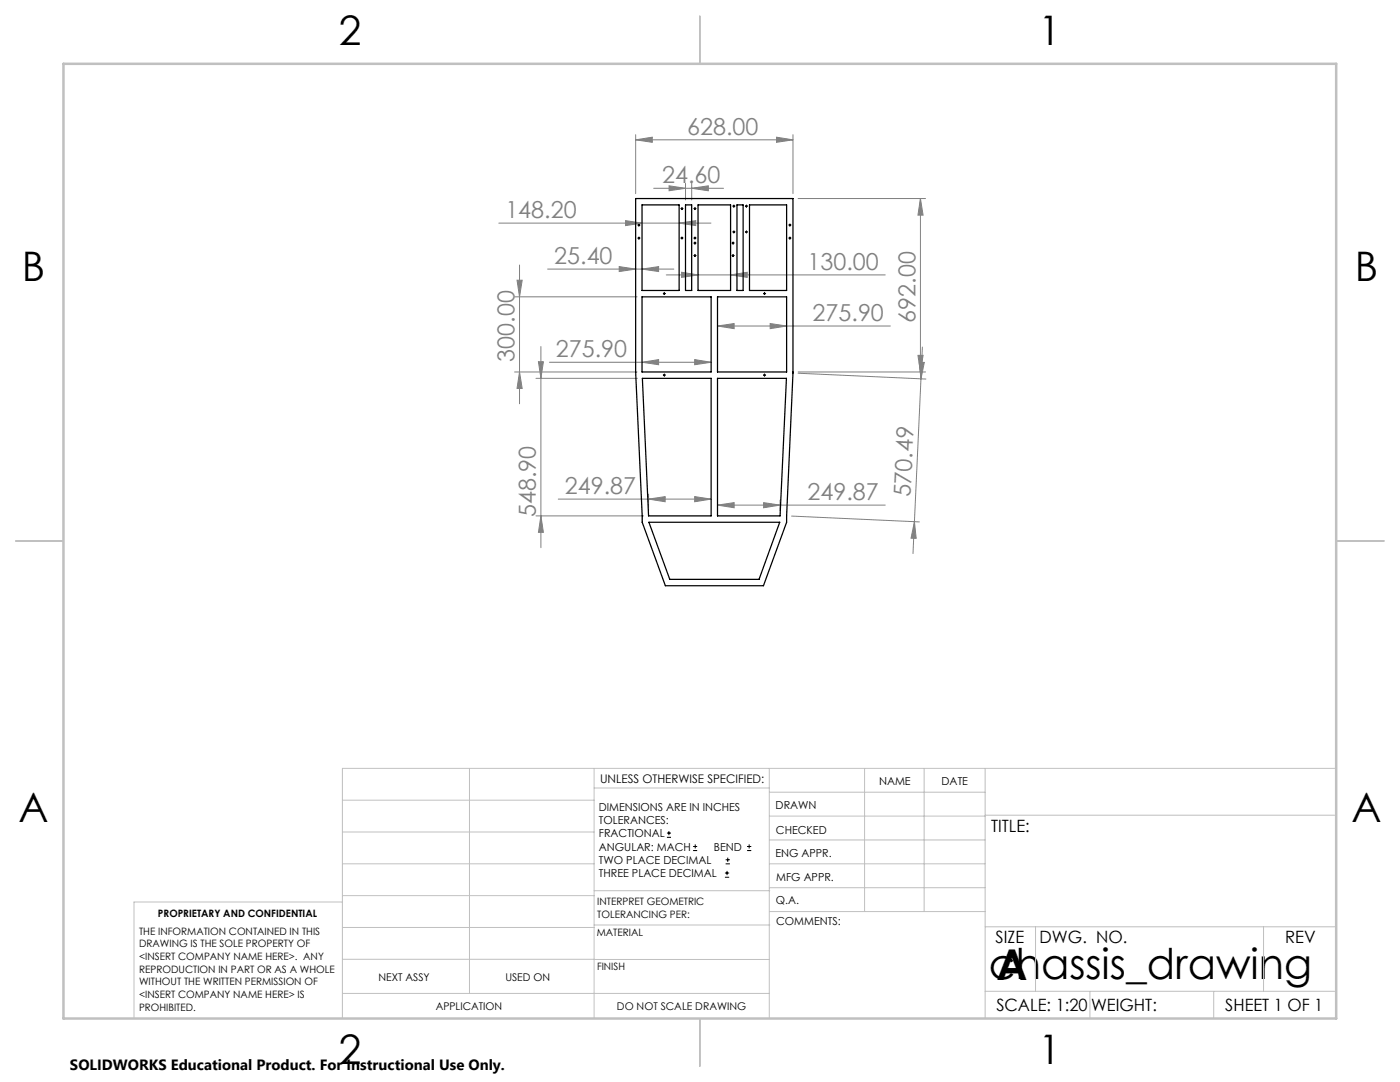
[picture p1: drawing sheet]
<svg xmlns="http://www.w3.org/2000/svg" width="279mm" height="216mm" viewBox="0 0 279 216" stroke-linecap="round" stroke-linejoin="round" font-family="sans-serif">
<g fill="none" stroke="#000" stroke-width=".2">
<path d="M127.4 44.9h.2M127.4 47.5h.2M127.5 44.8v.2M127.5 47.4v.2M132.4 58.6h.3M132.6 58.5v.2M136 47.5h.2M136 41.6h.2M136.1 41.5v.3M136.1 47.4v.2M138.6 47.5h.2M138.6 41.6h.2"/>
<path d="M138.6 51h.2M138.6 48.5h.2M138.7 41.5v.3M138.7 47.4v.2M138.7 48.4v.2M138.7 50.9v.2M146.2 51h.2M146.2 48.5h.2M146.3 48.4v.2M146.3 50.9v.2M146.3 41.1h.3M146.3 46.3h.3"/>
<path d="M146.4 41v.3M146.4 46.2v.2M148.8 41.1h.3M148.8 46.3h.3M148.9 41v.3M148.9 46.2v.2M152.4 58.6h.3M152.6 58.5v.2M157.5 44.9h.3M157.5 47.5h.3M157.6 44.8v.2M157.6 47.4v.2"/>
<path d="M132.4 74.9h.3M132.6 74.7v.3M152.4 74.9h.3M152.6 74.7v.3M133.1 167.1h.8M133.1 166.2h.8M133.5 165.8v.9M138.3 169.7h.8M138.3 168.9h.8M138.7 168.5v.8M144.7 175h.8M144.7 174.2h.8"/>
<path d="M144.8 172.4h.9M144.8 171.6h.9M145.1 173.8v.8M145.2 171.1v.9M149.1 169.7h.8M149.1 168.9h.8M149.5 168.5v.8"/>
</g>
<g fill="none" stroke="#808080" stroke-width=".2">
<path d="M126.9 27.9l3.3-.5v1zM126.9 26.9v11.7M126.9 27.9h31.4M130.5 37.6h13.9M133.5 37.1l3.3 .5-3.3 .5zM136.8 36.6v3.3M138 37.6l3.4-.5v1zM138 36.6v3.3M155 27.4l3.3 .5-3.3 .5zM158.3 26.9v11.7M159.3 39.6h25.4M183.7 39.6v34.6"/>
<path d="M183.7 39.6l.5 3.3h-1zM99.6 44.5h42.3M102.7 59.2h24.4M103.2 55.9h1l-.5 3.3zM103.7 52.9v27.7M109.3 53.7h25.2M123.6 53.2l3.3 .5-3.3 .5zM124.8 44l3.3 .5-3.3 .5zM128.1 53.7l3.3-.5v1zM133 54.9h43.7M135.5 44.5l3.4-.5v1zM136 54.3l3.3 .6-3.3 .5z"/>
<path d="M145.8 54.9l3.3-.6v1.1zM102.7 74.2h24.4M103.7 74.2l.5 3.3h-1zM107 75.5h20.2M107.5 72.2h.9l-.4 3.3zM107.9 69.1v40.2M109.6 72.3h32.3M128.1 72.3l3.3-.5v1zM138.6 71.8l3.3 .5-3.3 .5zM143.2 65.1l3.3-.5v1zM143.2 65.1h34.5M153.7 64.6l3.3 .5-3.3 .5z"/>
<path d="M159.3 74.5l25.5 1.1M159.3 74.2h25.4M183.2 70.9h1l-.5 3.3zM183.4 72.3h1.1l-.7 3.3zM184.1 69.3l-1.9 41.2M111.4 99.6h30.5M129.4 99.6l3.4-.5v1zM129.4 98.6v3.3M138.6 99.1l3.3 .5-3.3 .5zM155.7 99.8v2.1M107 102.9h21.4M108 102.9l.4 3.3h-.9z"/>
<path d="M143.2 100.8l3.3-.5v1zM143.2 100.8h33.5M152.4 100.3l3.3 .5-3.3 .5zM158 103l25.5 1.1M182.5 104.1l.3 3.3h-1z"/>
</g>
<g fill="none" stroke="#000" stroke-width=".2" stroke-dasharray="15.2 1.3 1.3 1.3">
<path d="M127.4 47.5h-.1M127.4 44.9h-.1M127.5 47.4v-.1M127.5 47.6v.1M127.5 44.8v-.1M127.5 45v.1M127.6 47.5h.1M127.6 44.9h.1M132.5 58.6h-.1M132.6 58.4v-.1M132.6 58.7v.1M132.7 58.6h.1"/>
<path d="M136 47.5h-.1M136 41.6h-.1M136.1 47.4v-.1M136.1 47.6v.1M136.1 41.5v-.1M136.1 41.7v.1M136.2 47.5h.1M136.2 41.6h.1M138.6 51h-.1M138.6 48.5h-.1M138.6 47.5h-.1M138.6 41.6h-.1"/>
<path d="M138.7 50.9v-.1M138.7 51.1v.1M138.7 48.4v-.1M138.7 48.6v.1M138.7 47.4v-.1M138.7 47.6v.1M138.7 41.5v-.1M138.7 41.7v.1M138.8 51h.1M138.8 48.5h.1M138.8 47.5h.1M138.8 41.6h.1"/>
<path d="M146.2 48.5h-.1M146.2 51h-.1M146.3 48.4v-.1M146.3 48.6v.1M146.3 50.9v-.1M146.3 51.1v.1M146.3 41.1h-.1M146.3 46.3h-.1M146.4 48.5h.1M146.4 51h.1M146.5 41v-.1M146.5 41.2v.1"/>
<path d="M146.5 46.1v-.1M146.5 46.4v.1M146.6 41.1h.1M146.6 46.3h.1M148.8 46.3h-.1M148.8 41.1h-.1M149 46.1v-.1M149 46.4v.1M149 41v-.1M149 41.2v.1M149.1 46.3h.1M149.1 41.1h.1"/>
<path d="M152.5 58.6h-.1M152.6 58.4v-.1M152.6 58.7v.1M152.7 58.6h.1M157.5 44.9h-.1M157.5 47.5h-.1M157.7 44.8v-.1M157.7 45v.1M157.7 47.4v-.1M157.7 47.6v.1M157.8 44.9h.1M157.8 47.5h.1"/>
<path d="M132.5 74.8h-.1M132.6 74.7v-.1M132.6 75v.1M132.7 74.8h.1M152.5 74.8h-.1M152.6 74.7v-.1M152.6 75v.1M152.7 74.8h.1"/>
</g>
<g fill="none" stroke="#c0c0c0" stroke-width=".2">
<path d="M68.3 159.7h50.3M93.7 153.3v44.9M118.6 153.3v49.9M118.6 157.2h34.9M153.5 153.3v49.9M153.5 158.1h43.1M172.5 153.3v28.6M184.4 153.3v28.6M196.6 153.3v49.9M266.7 153.3h-198.4v49.9M68.3 178.7h50.3M68.3 172.4h50.3"/>
<path d="M68.3 166h50.3M68.3 180h-41.6v23.2M118.6 177.7h35M153.5 167.6h43.1M153.5 162.8h43.1M153.5 172.4h43.1M153.5 177.1h43.1M196.6 162.7h70.1M68.3 198.2h85.2M68.3 191.4l85.2 .1M68.3 185.1h50.3M118.6 184.6h35"/>
<path d="M153.6 181.9h43M196.6 197.8h70.1M196.6 184.9h70.1M206.7 184.9v12.9M217.5 197.8v5.4M242.2 197.8v5.4M252.2 184.9v12.9"/>
</g>
<path d="M139.7 3.2v9.5M3.1 107.9h9.6M266.7 107.9h9.5M139.7 203.2v9.6" fill="none" stroke="#c0c0c0" stroke-width=".25"/>
<path d="M12.7 12.7h254v190.5h-254z" fill="none" stroke="#c0c0c0" stroke-width=".5"/>
<g fill="#808080">
<path d="M155 27.4l3.3 .5-3.3 .5zM126.9 27.9l3.3-.5v1zM145.8 54.9l3.3-.6v1.1zM136 54.3l3.3 .6-3.3 .5z"/>
<path d="M133.5 37.1l3.3 .5-3.3 .5zM138 37.6l3.4-.5v1zM143.2 100.8l3.3-.5v1zM152.4 100.3l3.3 .5-3.3 .5zM129.4 99.6l3.4-.5v1zM138.6 99.1l3.3 .5-3.3 .5z"/>
<path d="M123.6 53.2l3.3 .5-3.3 .5zM128.1 53.7l3.3-.5v1z"/>
<path d="M128.1 72.3l3.3-.5v1zM138.6 71.8l3.3 .5-3.3 .5z"/>
<path d="M135.5 44.5l3.4-.5v1zM124.8 44l3.3 .5-3.3 .5zM153.7 64.6l3.3 .5-3.3 .5zM143.2 65.1l3.3-.5v1z"/>
<path d="M182.5 104.1l.3 3.3h-1zM183.4 72.3h1.1l-.7 3.3z"/>
<path d="M183.2 70.9h1l-.5 3.3zM183.7 39.6l.5 3.3h-1zM103.7 74.2l.5 3.3h-1zM103.2 55.9h1l-.5 3.3zM108 102.9l.4 3.3h-.9zM107.5 72.2h.9l-.4 3.3z"/>
</g>
<g fill="none" stroke="#000" stroke-width=".25">
<path d="M126.9 39.6h31.4v34.8l-1.3 29.8-4.6 12.7h-19.6l-4.6-12.7-1.3-29.9zM128.1 59.2h13.8v15h-13.8zM128.1 40.9h7.4v17.1h-7.4zM136 47.4l.2 .2h-.2zM136 41.6h.2l-.1 .1zM136.8 40.9h1.2v17.1h-1.2zM139.3 40.9h6.5v17.1h-6.5zM143.2 59.2h13.8v15h-13.8zM147.1 40.9h1.2v17.1h-1.2zM149.6 40.9h7.4v17.1h-7.4zM152.5 58.5h.1v.2zM128.2 75.5h13.7v27.4h-12.5z"/>
<path d="M143.2 75.5h13.8l-1.3 27.4h-12.5zM129.5 104.2h26.1l-4.1 11.4h-17.8z"/>
<circle cx="127.5" cy="47.5" r=".11"/>
<circle cx="127.5" cy="44.9" r=".11"/>
<circle cx="132.6" cy="58.6" r=".1"/>
<circle cx="138.7" cy="48.5" r=".11"/>
<circle cx="138.7" cy="51" r=".11"/>
<circle cx="138.7" cy="41.6" r=".11"/>
<circle cx="138.7" cy="47.5" r=".09"/>
<circle cx="146.3" cy="48.5" r=".1"/>
<circle cx="146.3" cy="51" r=".1"/>
<circle cx="146.4" cy="41.1" r=".11"/>
<circle cx="146.5" cy="46.3" r=".1"/>
<circle cx="148.9" cy="46.3" r=".11"/>
<circle cx="148.9" cy="41.1" r=".11"/>
<circle cx="157.6" cy="47.5" r=".11"/>
<circle cx="157.6" cy="44.9" r=".11"/>
<circle cx="132.6" cy="74.9" r=".1"/>
<circle cx="152.6" cy="74.9" r=".1"/>
</g>
<g font-size="8.5">
<text x="197.3" y="195.4">chassis_drawing</text>
<text x="198.9" y="195.5">A</text>
</g>
<g font-size="8.1">
<text x="67.6" y="8.9">2</text>
<text x="207.3" y="8.9">1</text>
<text x="4.4" y="56.2">B</text>
<text x="270.4" y="56.2">B</text>
<text x="3.7" y="164.1">A</text>
<text x="269.7" y="164.1">A</text>
<text x="67.6" y="212.4">2</text>
<text x="207.3" y="212.4">1</text>
</g>
<g font-size="4.7" fill="#808080">
<text x="137.1" y="26.9">628.00</text>
<text x="132.2" y="36.5">24.60</text>
<text x="100.9" y="43.5">148.20</text>
<text x="110.6" y="52.7">25.40</text>
<text x="161.2" y="53.8">130.00</text>
<text x="162.2" y="64">275.90</text>
<text x="182.7" y="64.4" transform="rotate(-90 182.7 64.4)">692.00</text>
<text x="111" y="71.2">275.90</text>
<text x="102.7" y="72.2" transform="rotate(-90 102.7 72.2)">300.00</text>
<text x="112.7" y="98.6">249.87</text>
<text x="161.2" y="99.8">249.87</text>
<text x="181.7" y="99.3" transform="rotate(-87 181.7 99.3)">570.49</text>
<text x="107" y="103.2" transform="rotate(-90 107 103.2)">548.90</text>
</g>
<g font-size="3.4">
<text x="197.8" y="166">TITLE:</text>
<text x="198.7" y="188.1">SIZE</text>
<text x="207.5" y="188.1">DWG. NO.</text>
<text x="256.5" y="188.2">REV</text>
<text x="198.8" y="201.7">SCALE: 1:20</text>
<text x="217.7" y="201.8">WEIGHT:</text>
<text x="244.5" y="201.7">SHEET 1 OF 1</text>
</g>
<text font-size="3" x="14" y="213.5">SOLIDWORKS Educational Product. For Instructional Use Only.</text>
<text font-size="2.4" x="119.8" y="156.2">UNLESS OTHERWISE SPECIFIED:</text>
<g font-size="2.2">
<text x="119.5" y="161.8">DIMENSIONS ARE IN INCHES</text>
<text x="154.8" y="161.4">DRAWN</text>
<text x="175.4" y="156.6">NAME</text>
<text x="187.9" y="156.7">DATE</text>
<text x="119.5" y="164.4">TOLERANCES:</text>
<text x="119.5" y="167.1">FRACTIONAL</text>
<text x="154.9" y="166.3">CHECKED</text>
<text x="119.5" y="169.7">ANGULAR: MACH</text>
<text x="119.5" y="172.4">TWO PLACE DECIMAL</text>
<text x="142.5" y="169.7">BEND</text>
<text x="154.8" y="171">ENG APPR.</text>
<text x="119.5" y="175">THREE PLACE DECIMAL</text>
<text x="154.9" y="175.7">MFG APPR.</text>
<text x="154.9" y="180.4">Q.A.</text>
<text x="154.9" y="184.6">COMMENTS:</text>
</g>
<g font-size="2.1">
<text x="75.5" y="195.7">NEXT ASSY</text>
<text x="100.9" y="195.7">USED ON</text>
<text x="86.9" y="201.5">APPLICATION</text>
<text x="123.1" y="201.6">DO NOT SCALE DRAWING</text>
</g>
<g font-size="2">
<text x="31.5" y="182.9">PROPRIETARY AND CONFIDENTIAL</text>
<text x="119.2" y="180.6">INTERPRET GEOMETRIC</text>
<text x="119.2" y="183.1">TOLERANCING PER:</text>
<text x="27.8" y="186.5">THE INFORMATION CONTAINED IN THIS</text>
<text x="27.8" y="189">DRAWING IS THE SOLE PROPERTY OF</text>
<text x="27.8" y="191.6">&lt;INSERT COMPANY NAME HERE&gt;. ANY</text>
<text x="119.1" y="186.7">MATERIAL</text>
<text x="27.8" y="194.1">REPRODUCTION IN PART OR AS A WHOLE</text>
<text x="27.8" y="196.6">WITHOUT THE WRITTEN PERMISSION OF</text>
<text x="119.1" y="193.5">FINISH</text>
<text x="27.8" y="199.1">&lt;INSERT COMPANY NAME HERE&gt; IS</text>
<text x="27.8" y="201.7">PROHIBITED.</text>
</g>
</svg>
